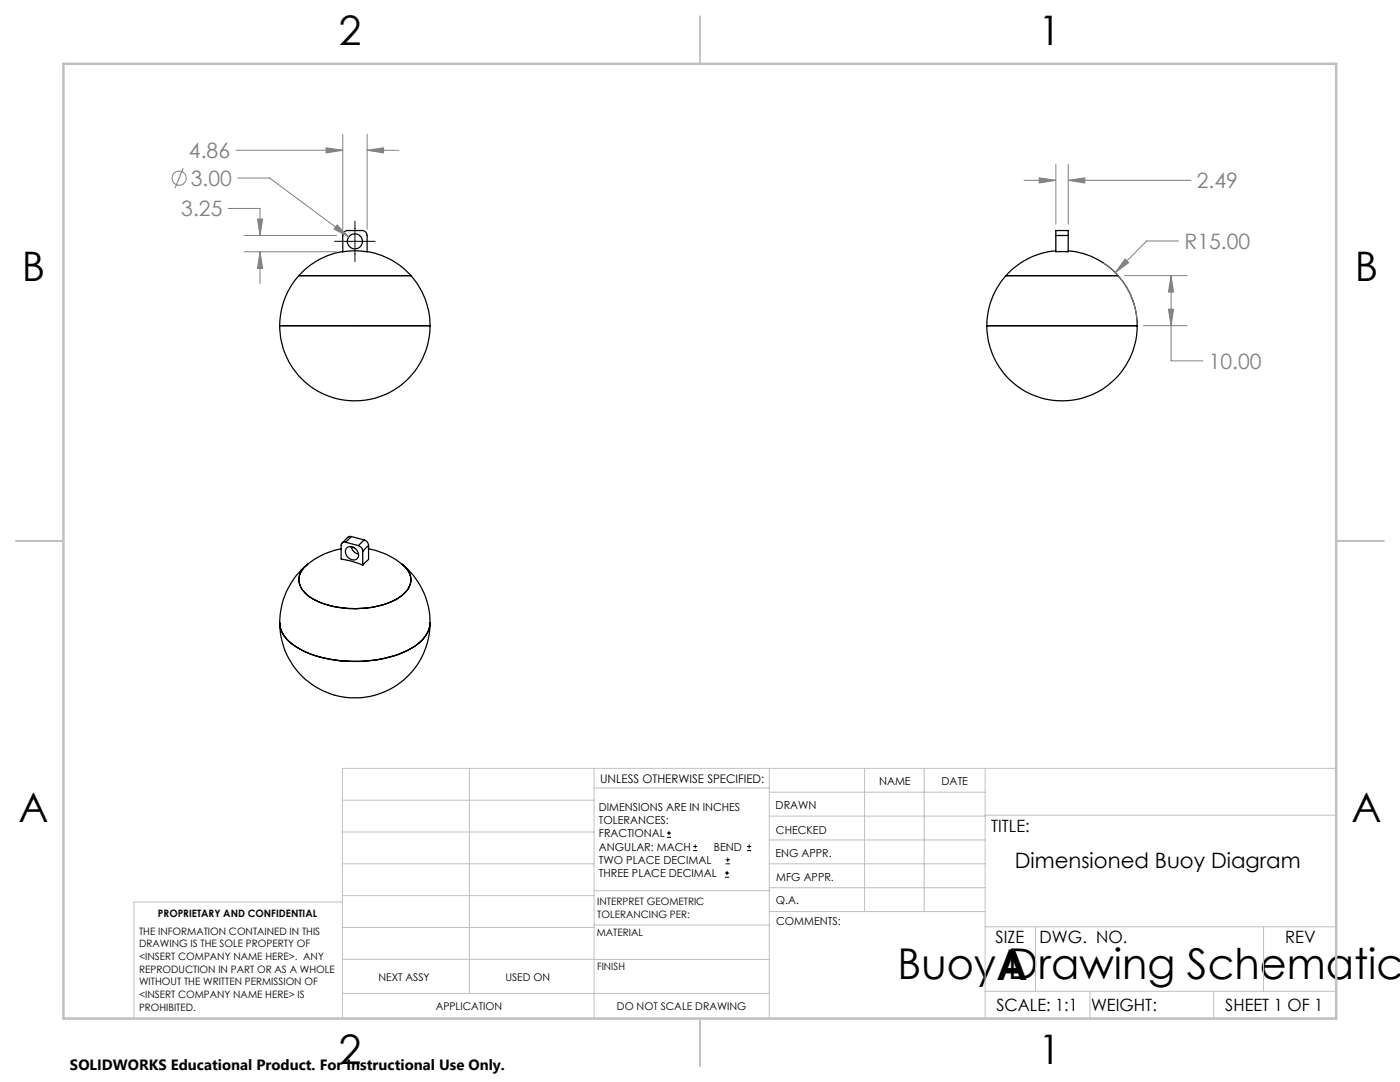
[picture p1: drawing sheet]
<svg xmlns="http://www.w3.org/2000/svg" width="279mm" height="216mm" viewBox="0 0 279 216" stroke-linecap="round" stroke-linejoin="round" font-family="sans-serif">
<g fill="none" stroke="#000" stroke-width=".25">
<path d="M59.7 55a14.9 14.9 0 0 0-3.9 10M59.7 55h22.3M68.4 50.2a14.7 14.7 0 0 0-8.7 4.8M68.7 46.3l.5-.3h3a1.02 1.02 0 0 1 1.1 1v3.2a16.9 16.9 0 0 0-4.9 0v-3.4zM73.3 50.2a14.9 14.9 0 0 1 8.7 4.8M82 55a15.1 15.1 0 0 1 3.8 10M200.8 55a15.1 15.1 0 0 0-3.8 10M200.8 55h22.3M210.7 50.1a14.8 14.8 0 0 0-9.9 4.9M210.7 47v3.2h2.5v-3.2M210.7 47v-1h2.5v1M210.7 47h2.5"/>
<path d="M213.2 50.1a14.8 14.8 0 0 1 9.9 4.9M223.1 55a15.1 15.1 0 0 1 3.8 10M55.8 65a15 15 0 0 0 15 15 15 15 0 0 0 15-15M55.8 65h30M197 65a15 15 0 0 0 14.9 15 15 15 0 0 0 15-15M197 65h29.9M61.4 112.6a15.1 15.1 0 0 0-5.6 11.6M61.4 112.6a3.6 3.6 0 0 0-.2 6 16.9 16.9 0 0 0 12.2 2.7 12 12 0 0 0 7.7-3.3 3.5 3.5 0 0 0-.8-5.4M68.1 109.5a14.6 14.6 0 0 0-6.7 3.1M69 108.2a.65 .65 0 0 0-.9 .6v2.8a14.8 14.8 0 0 1 4.3 1.2M69 108.2l2.5 .7M69.1 109.4a1.53 1.53 0 0 1 1.9 .1 1.53 1.53 0 0 1 .3 1.9 1.56 1.56 0 0 1-1.9-.2 1.56 1.56 0 0 1-.3-1.8z"/>
<path d="M70.1 109.1a1.92 1.92 0 0 0 1.4 1.5M70.1 107.1l-.7 .1-1.1 1.1M70.1 107.1l-1.1 1.1M70.1 107.1l2.6 .6M70.6 109.3h-.5M71.5 108.9a1.19 1.19 0 0 1 .9 1.1M72.4 110v2.8M72.7 107.7a1.19 1.19 0 0 1 .9 1.1M72.7 107.7l-1.2 1.2M73.6 109.5a14.6 14.6 0 0 1 6.7 3.1M73.6 108.8v2.8l-1.2 1.2M73.6 108.8l-1.2 1.2"/>
<path d="M80.3 112.6a15.1 15.1 0 0 1 5.5 11.6M55.8 124.2a15 15 0 0 0 15 15 15 15 0 0 0 15-15M55.8 124.2a6 6 0 0 0 3.4 5 24.4 24.4 0 0 0 15.5 2.5 17.2 17.2 0 0 0 9.6-4 5.3 5.3 0 0 0 1.5-3.5"/>
<circle cx="70.8" cy="48.2" r="1.51"/>
</g>
<g fill="none" stroke="#808080" stroke-width=".2">
<path d="M36.5 33.5l-1.6 4.1M47.1 30h21.3M47.4 35.5h6.4l15.8 11.8M65.1 29.5l3.3 .5-3.3 .5zM68.4 26.8v18.9M73.3 30l3.3-.5v1zM73.3 26.8v18.9M73.3 30h6.3M204.4 36h6.3M207.4 35.5l3.3 .5-3.3 .5zM210.7 32.8v11.9M213.2 36l3.3-.5v1z"/>
<path d="M213.2 32.8v11.9M213.2 36h24.5M45.5 41.6h6.4v5.4M48.7 50.2h18.4M48.7 47h18.4M51.4 43.7h1l-.5 3.3zM51.9 50.2l.5 3.4h-1zM51.9 50.2v6.4M67.3 44.9l2.3 2.4-2.9-1.6zM220.1 52.4a15 15 0 0 1 6.8 11.3M224.4 55h12.5M224.5 51.7l.7 .7-2.6 2z"/>
<path d="M233.7 55l.5 3.3h-1zM233.7 55v17h6.4M235.2 48.1h-6.4l-6.2 6.3M228.2 65h8.7M233.2 61.7h1l-.5 3.3z"/>
<circle cx="35.7" cy="35.5" r="1.41"/>
</g>
<g fill="none" stroke="#000" stroke-width=".2">
<path d="M66.8 48.2h8.1M70.8 44.1v8.1M133.1 167.1h.8M133.1 166.2h.8M133.5 165.8v.9M138.3 169.7h.8M138.3 168.9h.8M138.7 168.5v.8M144.7 175h.8M144.7 174.2h.8M144.8 172.4h.9M144.8 171.6h.9"/>
<path d="M145.1 173.8v.8M145.2 171.1v.9M149.1 169.7h.8M149.1 168.9h.8M149.5 168.5v.8"/>
</g>
<g fill="none" stroke="#c0c0c0" stroke-width=".2">
<path d="M68.3 159.7h50.3M93.7 153.3v44.9M118.6 153.3v49.9M118.6 157.2h34.9M153.5 153.3v49.9M153.5 158.1h43.1M172.5 153.3v28.6M184.4 153.3v28.6M196.6 153.3v49.9M266.7 153.3h-198.4v49.9M68.3 178.7h50.3M68.3 172.4h50.3"/>
<path d="M68.3 166h50.3M68.3 180h-41.6v23.2M118.6 177.7h35M153.5 167.6h43.1M153.5 162.8h43.1M153.5 172.4h43.1M153.5 177.1h43.1M196.6 162.7h70.1M68.3 198.2h85.2M68.3 191.4l85.2 .1M68.3 185.1h50.3M118.6 184.6h35"/>
<path d="M153.6 181.9h43M196.6 197.8h70.1M196.6 184.9h70.1M206.7 184.9v12.9M217.5 197.8v5.4M242.2 197.8v5.4M252.2 184.9v12.9"/>
</g>
<path d="M139.7 3.2v9.5M3.1 107.9h9.6M266.7 107.9h9.5M139.7 203.2v9.6" fill="none" stroke="#c0c0c0" stroke-width=".25"/>
<path d="M12.7 12.7h254v190.5h-254z" fill="none" stroke="#c0c0c0" stroke-width=".5"/>
<path d="M67.3 44.9l-.6 .8 2.9 1.6zM65.1 29.5l3.3 .5-3.3 .5zM73.3 30l3.3-.5v1zM51.9 50.2l.5 3.4h-1zM51.4 43.7h1l-.5 3.3zM213.2 36l3.3-.5v1zM207.4 35.5l3.3 .5-3.3 .5zM224.5 51.7l-1.9 2.7 2.6-2zM233.7 55l.5 3.3h-1zM233.2 61.7h1l-.5 3.3z" fill="#808080"/>
<g font-size="8.5">
<text x="179.1" y="195.4">Buoy Drawing Schematic</text>
<text x="198.9" y="195.5">A</text>
</g>
<g font-size="8.1">
<text x="67.6" y="8.9">2</text>
<text x="207.3" y="8.9">1</text>
<text x="4.4" y="56.1">B</text>
<text x="270.4" y="56.1">B</text>
<text x="3.7" y="164.1">A</text>
<text x="269.7" y="164.1">A</text>
<text x="67.6" y="212.4">2</text>
<text x="207.3" y="212.4">1</text>
</g>
<g font-size="4.2" fill="#808080">
<text x="37.7" y="31.6">4.86</text>
<text x="38.1" y="37.1">3.00</text>
<text x="238.9" y="37.6">2.49</text>
<text x="36.2" y="43.2">3.25</text>
<text x="236.4" y="49.7">R15.00</text>
<text x="241.2" y="73.6">10.00</text>
</g>
<text font-size="4.2" x="202.5" y="173.2">Dimensioned Buoy Diagram</text>
<g font-size="3.4">
<text x="197.8" y="166">TITLE:</text>
<text x="198.7" y="188.1">SIZE</text>
<text x="207.5" y="188.1">DWG. NO.</text>
<text x="256.5" y="188.2">REV</text>
<text x="198.8" y="201.7">SCALE: 1:1</text>
<text x="217.7" y="201.8">WEIGHT:</text>
<text x="244.5" y="201.7">SHEET 1 OF 1</text>
</g>
<text font-size="3" x="14" y="213.5">SOLIDWORKS Educational Product. For Instructional Use Only.</text>
<text font-size="2.4" x="119.8" y="156.2">UNLESS OTHERWISE SPECIFIED:</text>
<g font-size="2.2">
<text x="119.5" y="161.8">DIMENSIONS ARE IN INCHES</text>
<text x="154.8" y="161.4">DRAWN</text>
<text x="175.4" y="156.6">NAME</text>
<text x="187.9" y="156.7">DATE</text>
<text x="119.5" y="164.4">TOLERANCES:</text>
<text x="119.5" y="167.1">FRACTIONAL</text>
<text x="154.9" y="166.3">CHECKED</text>
<text x="119.5" y="169.7">ANGULAR: MACH</text>
<text x="119.5" y="172.4">TWO PLACE DECIMAL</text>
<text x="142.5" y="169.7">BEND</text>
<text x="154.8" y="171">ENG APPR.</text>
<text x="119.5" y="175">THREE PLACE DECIMAL</text>
<text x="154.9" y="175.7">MFG APPR.</text>
<text x="154.9" y="180.4">Q.A.</text>
<text x="154.9" y="184.6">COMMENTS:</text>
</g>
<g font-size="2.1">
<text x="75.5" y="195.7">NEXT ASSY</text>
<text x="100.9" y="195.7">USED ON</text>
<text x="86.9" y="201.5">APPLICATION</text>
<text x="123.1" y="201.6">DO NOT SCALE DRAWING</text>
</g>
<g font-size="2">
<text x="31.5" y="182.9">PROPRIETARY AND CONFIDENTIAL</text>
<text x="119.2" y="180.6">INTERPRET GEOMETRIC</text>
<text x="119.2" y="183.1">TOLERANCING PER:</text>
<text x="27.8" y="186.5">THE INFORMATION CONTAINED IN THIS</text>
<text x="27.8" y="189">DRAWING IS THE SOLE PROPERTY OF</text>
<text x="27.8" y="191.6">&lt;INSERT COMPANY NAME HERE&gt;. ANY</text>
<text x="119.1" y="186.7">MATERIAL</text>
<text x="27.8" y="194.1">REPRODUCTION IN PART OR AS A WHOLE</text>
<text x="27.8" y="196.6">WITHOUT THE WRITTEN PERMISSION OF</text>
<text x="119.1" y="193.5">FINISH</text>
<text x="27.8" y="199.1">&lt;INSERT COMPANY NAME HERE&gt; IS</text>
<text x="27.8" y="201.7">PROHIBITED.</text>
</g>
</svg>
